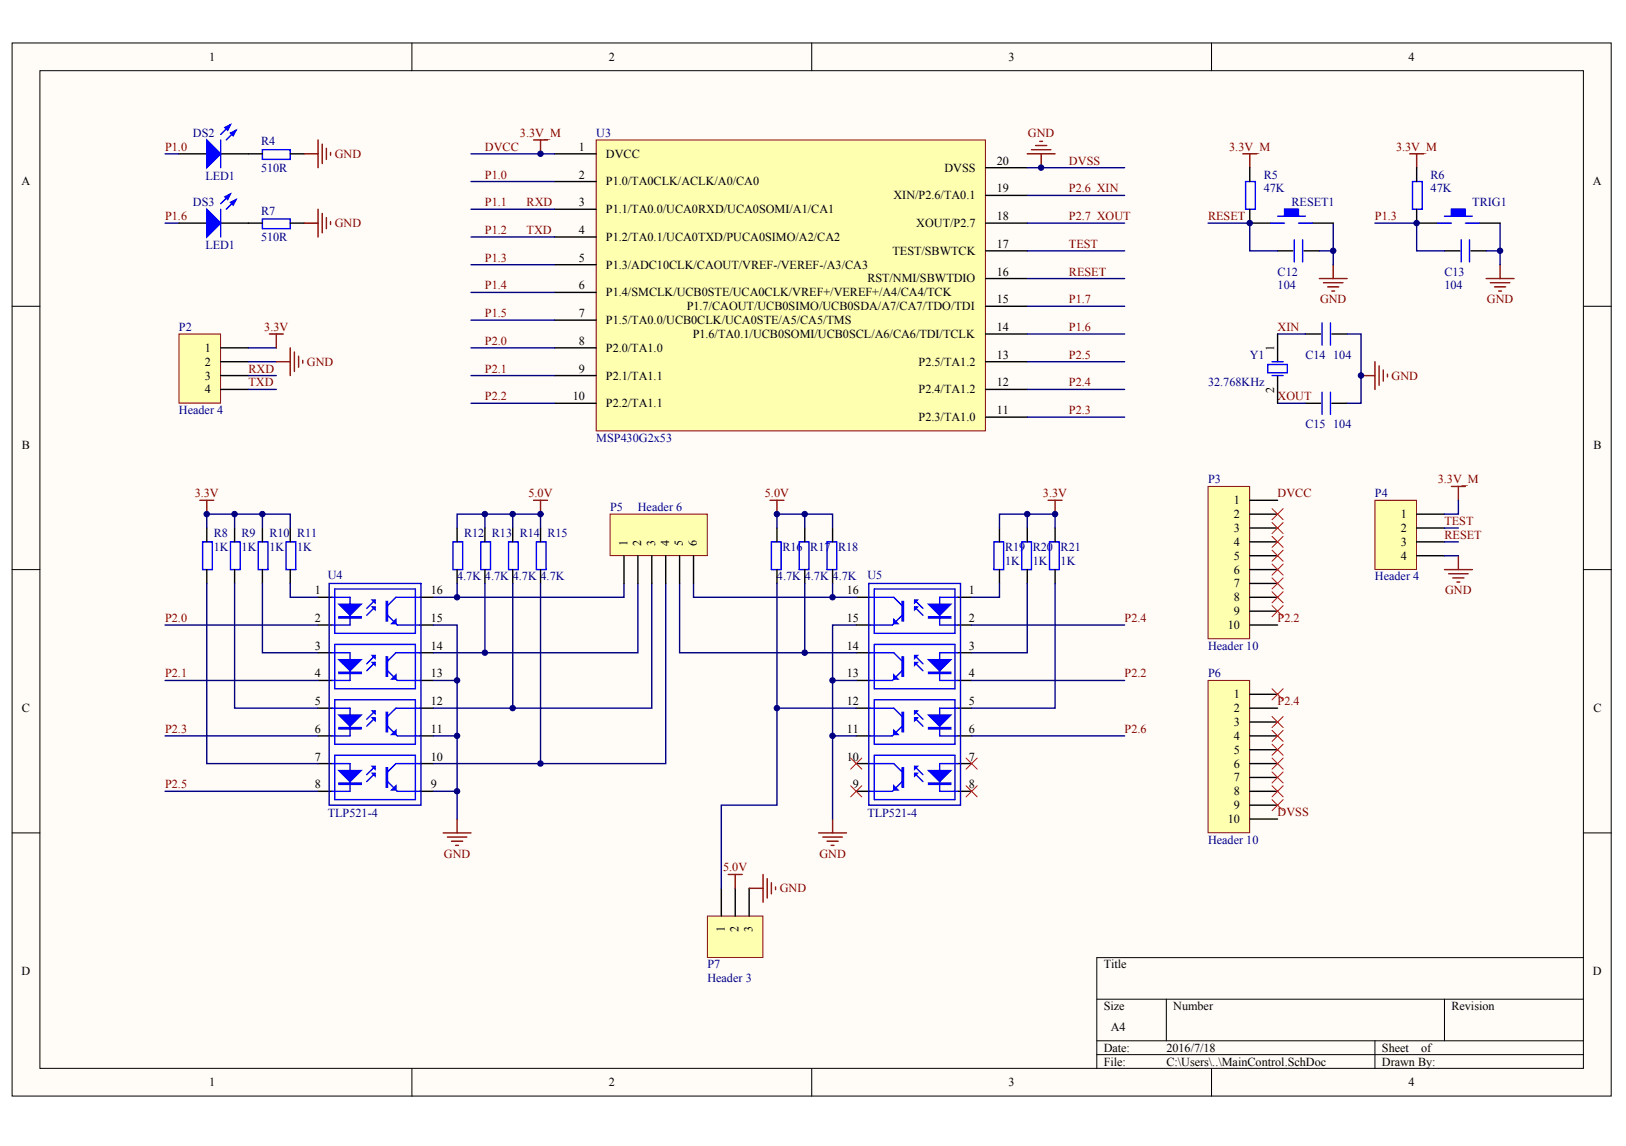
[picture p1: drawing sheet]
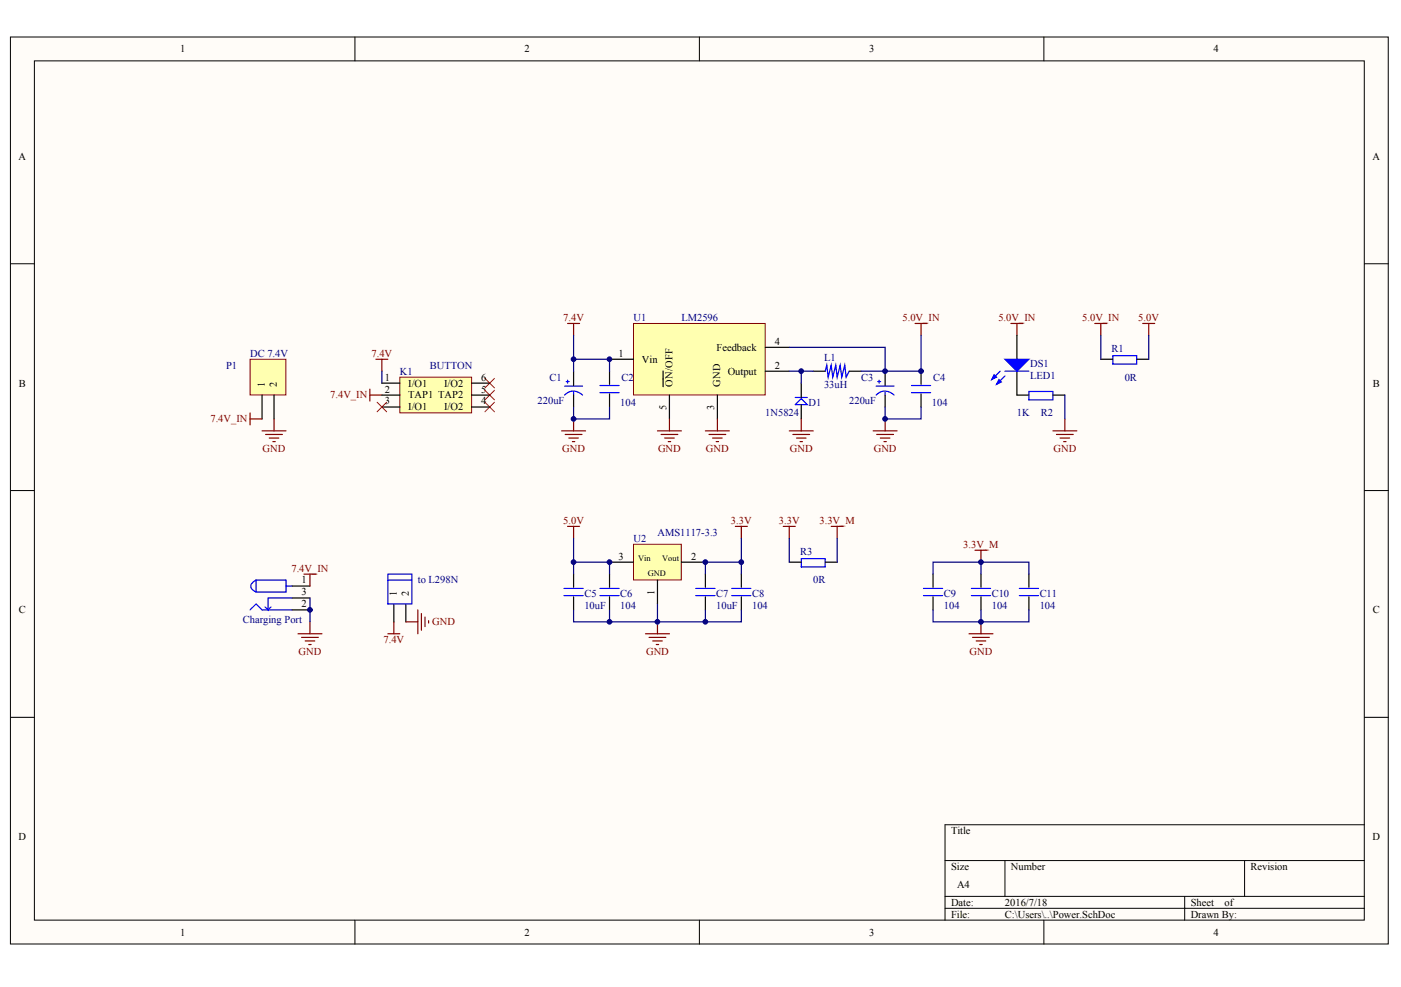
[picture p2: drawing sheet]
# Altium project BB8_Control.PrjPCB
2 sheets, 59 parts. Net scope: global (net labels, ports and power ports of the same name join across sheets).
Board file: BB8_Control.PcbDoc
Sheets:
  Power.SchDoc
  MainControl.SchDoc

## Sheet Power.SchDoc
size A4

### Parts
C1  220uF  [CC6.56.5]
C2  104  [0603P]
C3  220uF  [CC6.56.5]
C4  104  [0603P]
C5  10uF  [0603P]
C6  104  [0603P]
C7  10uF  [0603P]
C8  104  [0603P]
C9  104  [0603P]
C10  104  [0603P]
C11  104  [0603P]
D1  1N5824  [DIODE_SOP]
DC_IN1  Charging Port  [DC10B]
DS1  LED1  [SMDLED]
K1  BUTTON  [BTN8.5*8.5]
L1  33uH  [CD54]
P1  DC 7.4V  [XH2.54-2P]
R1  0R  [0603P]
R2  1K  [0603P]
R3  0R  [0603P]
RS1  to L298N  [HEAD2L-0.8]
U1  LM2596  [TO-263-5]
U2  AMS1117-3.3  [SOT223-4L]

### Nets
3.3V: C7.2 C8.2 R3.1 U2.2(Vout)
3.3V_M: C9.2 C10.2 C11.2 R3.2  [project net DVCC]
5.0V: C5.2 C6.2 R1.2 U2.3(Vin)
5.0V_IN: C3.1(VCC) C4.2 DS1.1(A) L1.2 R1.1 U1.4(Feedback)
7.4V: C1.1(VCC) C2.2 K1.1(I/O1) RS1.1 U1.1(Vin)
7.4V_IN: DC_IN1.1 K1.2(TAP1) P1.1
GND: C1.2(GND) C2.1 C3.2(GND) C4.1 C5.1 C6.1 C7.1 C8.1 C9.1 C10.1 C11.1 D1.1 DC_IN1.2 DC_IN1.3 P1.2 R2.2 RS1.2 U1.3(GND) U1.5(~{ON}/OFF) U2.1(GND)  [project net DVSS]
NetD1_2: D1.2 L1.1 U1.2(Output)
NetDS1_2: DS1.2(K) R2.1

Not connected (* = marked no-connect by the designer): K1 3(I/O1)* 4(I/O2)* 5(TAP2)* 6(I/O2)*

## Sheet MainControl.SchDoc
size A4

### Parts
C12  104  [0603P]
C13  104  [0603P]
C14  104  [0603P]
C15  104  [0603P]
DS2  LED1  [SMDLED]
DS3  LED1  [SMDLED]
P2  Header 4  [HDR1X4]
P3  Header 10  [HDR1X10]
P4  Header 4  [HDR1X4]
P5  Header 6  [HDR1X6]
P6  Header 10  [HDR1X10]
P7  Header 3  [HDR1X3]
R4  510R  [0603P]
R5  47K  [0603P]
R6  47K  [0603P]
R7  510R  [0603P]
R8  1K  [0603P]
R9  1K  [0603P]
R10  1K  [0603P]
R11  1K  [0603P]
R12  4.7K  [0603P]
R13  4.7K  [0603P]
R14  4.7K  [0603P]
R15  4.7K  [0603P]
R16  4.7K  [0603P]
R17  4.7K  [0603P]
R18  4.7K  [0603P]
R19  1K  [0603P]
R20  1K  [0603P]
R21  1K  [0603P]
RESET1  KEY_M  [KEY_M]  (value not drawn)
TRIG1  KEY_M  [KEY_M]  (value not drawn)
U3  MSP430G2x53  [MSP430G2x53]
U4  TLP521-4  [DIP16]
U5  TLP521-4  [DIP16]
Y1  32.768KHz  [XTAL32]

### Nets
3.3V: P2.1 R8.2 R9.2 R10.2 R11.2 R19.2 R20.2 R21.2
5.0V: P7.2 R12.2 R13.2 R14.2 R15.2 R16.2 R17.2 R18.2
DVCC: P3.1 P4.1 R5.2 R6.2 U3.1(DVCC)  [also labelled 3.3V_M]
DVSS: C12.1 C13.1 C14.2 C15.2 P2.2 P4.4 P6.10 P7.3 R4.2 R7.2 RESET1.2 TRIG1.2 U3.20(DVSS) U4.9(E) U4.11(E) U4.13(E) U4.15(E) U5.11(E) U5.13(E) U5.15(E)  [also labelled GND]
P1.0: DS2.1(A) U3.2(P1.0/TA0CLK/ACLK/A0/CA0)
P1.1: P2.3 U3.3(P1.1/TA0.0/UCA0RXD/UCA0SOMI/A1/CA1)  [also labelled RXD]
P1.2: P2.4 U3.4(P1.2/TA0.1/UCA0TXD/PUCA0SIMO/A2/CA2)  [also labelled TXD]
P1.3: C13.2 R6.1 TRIG1.1 U3.5(P1.3/ADC10CLK/CAOUT/VREF-/VEREF-/A3/CA3)
P1.4: U3.6(P1.4/SMCLK/UCB0STE/UCA0CLK/VREF+/VEREF+/A4/CA4/TCK)
P1.5: U3.7(P1.5/TA0.0/UCB0CLK/UCA0STE/A5/CA5/TMS)
P1.6: DS3.1(A) U3.14(P1.6/TA0.1/UCB0SOMI/UCB0SCL/A6/CA6/TDI/TCLK)
P1.7: U3.15(P1.7/CAOUT/UCB0SIMO/UCB0SDA/A7/CA7/TDO/TDI)
P2.0: U3.8(P2.0/TA1.0) U4.2(K)
P2.1: U3.9(P2.1/TA1.1) U4.4(K)
P2.2: P3.10 U3.10(P2.2/TA1.1) U5.4(K)
P2.3: U3.11(P2.3/TA1.0) U4.6(K)
P2.4: P6.2 U3.12(P2.4/TA1.2) U5.2(K)
P2.5: U3.13(P2.5/TA1.2) U4.8(K)
P2.6: C14.1 U3.19(XIN/P2.6/TA0.1) U5.6(K) Y1.1(OSC1)  [also labelled XIN]
P2.7: C15.1 U3.18(XOUT/P2.7) Y1.2(OSC2)  [also labelled XOUT]
RESET: C12.2 P4.3 R5.1 RESET1.1 U3.16(RST/NMI/SBWTDIO)
TEST: P4.2 U3.17(TEST/SBWTCK)
NetDS2_2: DS2.2(K) R4.1
NetDS3_2: DS3.2(K) R7.1
NetP5_1: P5.1 R12.1 U4.16(C)
NetP5_2: P5.2 R13.1 U4.14(C)
NetP5_3: P5.3 R14.1 U4.12(C)
NetP5_4: P5.4 R15.1 U4.10(C)
NetP5_5: P5.5 R17.1 U5.14(C)
NetP5_6: P5.6 R18.1 U5.16(C)
NetP7_1: P7.1 R16.1 U5.12(C)
NetR8_1: R8.1 U4.7(A)
NetR9_1: R9.1 U4.5(A)
NetR10_1: R10.1 U4.3(A)
NetR11_1: R11.1 U4.1(A)
NetR19_1: R19.1 U5.1(A)
NetR20_1: R20.1 U5.3(A)
NetR21_1: R21.1 U5.5(A)

Not connected (* = marked no-connect by the designer): P3 2* 3* 4* 5* 6* 7* 8* 9*; P6 1* 3* 4* 5* 6* 7* 8* 9*; U5 7(A)* 8(K)* 9(E)* 10(C)*

## Nets that join several sheets
3.3V: Power (C7.2 C8.2 R3.1 U2.2), MainControl (8 pins)
5.0V: Power (C5.2 C6.2 R1.2 U2.3), MainControl (8 pins)
DVCC: Power (C9.2 C10.2 C11.2 R3.2), MainControl (5 pins)
DVSS: Power (20 pins), MainControl (20 pins)
